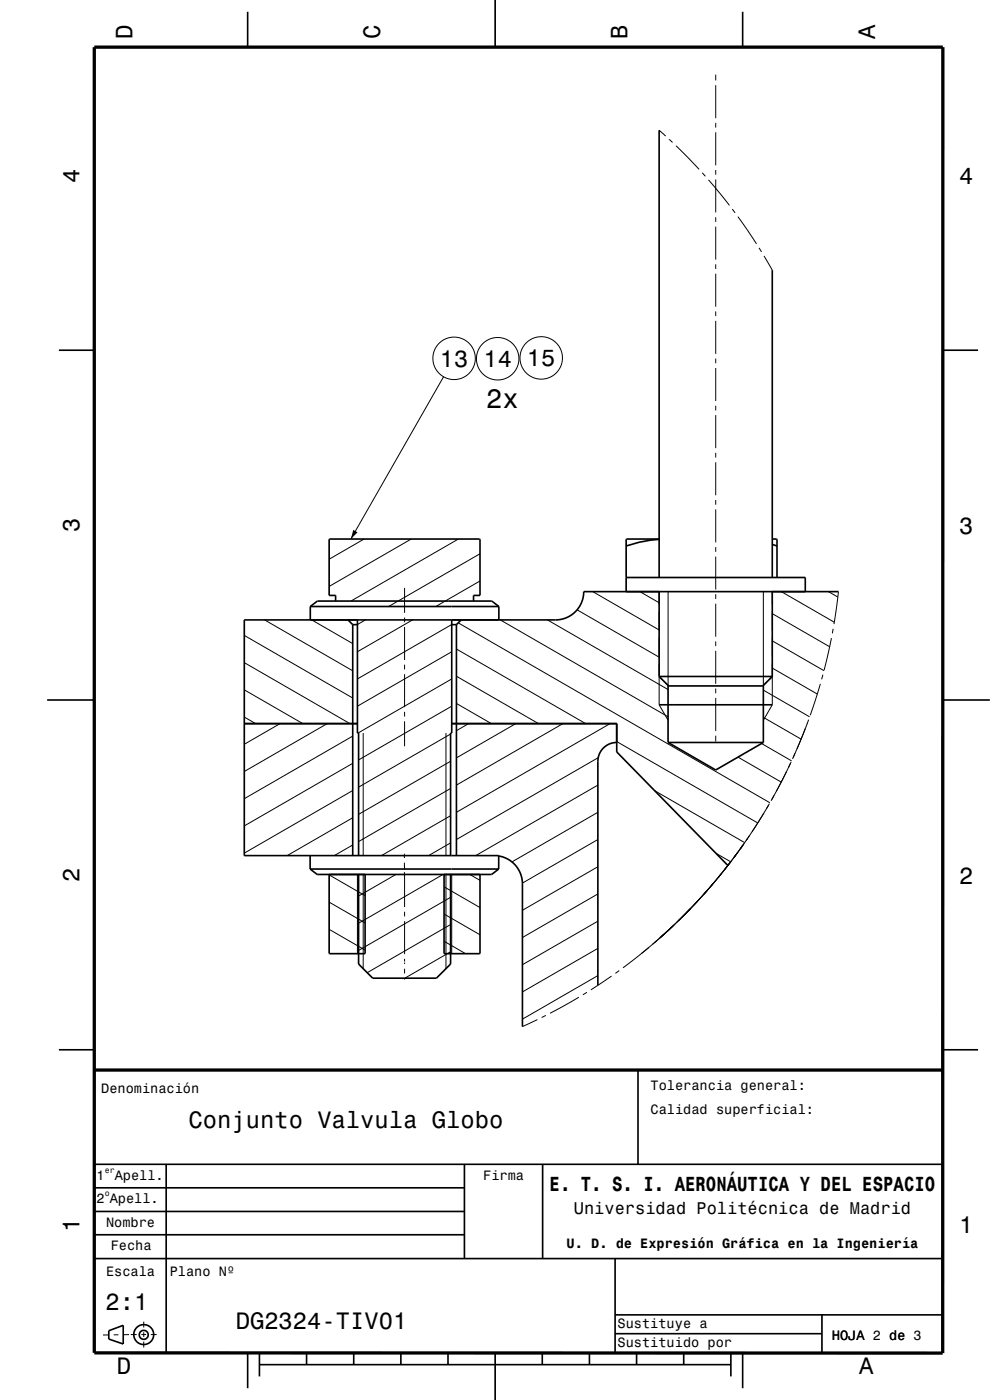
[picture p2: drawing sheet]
<svg xmlns="http://www.w3.org/2000/svg" width="210mm" height="297mm" viewBox="0 0 210 297" stroke-linecap="round" stroke-linejoin="round" font-family="sans-serif">
<g fill="none" stroke="#000" stroke-width=".21">
<path d="M151.8 15.8v1.3M151.8 18.1v7M139.8 27.6l1.4 1.3M141.9 29.5l.8 .7M143.4 30.9l4.9 5M149 36.7l.6 .7M150.3 38.1l4.4 5.5M151.8 26.1v1M151.8 28.1v7M151.8 36.1v1M151.8 38.1v7M151.8 46.1v1"/>
<path d="M151.8 48.1v7M151.8 56.1v1M151.8 58.1v7M155.3 44.4l.6 .8M156.5 46l4 5.7M161 52.6l.5 .8M162.1 54.3l1.7 3M94.1 79.9l-19.7 34.5M151.8 66.1v1M151.8 68.1v7M151.8 76.1v1M151.8 78.1v7"/>
<path d="M151.8 86.1v1M151.8 88.1v7M151.8 96.1v1M151.8 98.1v7M77.2 114.4l-7.4 4.2M85.8 114.3v.1M87.2 114.4l-17.4 10M97.2 114.4l-22.7 13.1M101.8 117.5l-19.4 11.2M151.8 106.1v1M151.8 108.1v7M151.8 116.1v1"/>
<path d="M151.8 118.1v7M51.8 134.8l23 13.3M56.1 131.5l18.7 10.8M66.1 131.5l8.7 5M77.6 131.5l-1.8 1M85.8 124.7v5.3M85.8 131v1M85.8 133v7M87.6 131.5l-11.8 6.8M95.8 138.3l-20 11.5M95.8 132.5l-20 11.5M96.8 137.7l27.4 15.8"/>
<path d="M97.2 132.1l66.1 38.2M101.8 123.3l-9.4 5.4M106.1 131.5l35.6 20.6M116.1 131.5l25.6 14.8M122.4 129.4l17.4 10M125.7 125.5l14.1 8.1M135.7 125.5l4.1 2.4M139.8 125.5v2.8M139.8 129.8v4M139.8 135.3v4M141.7 125.5v19.9l-.6-.6M151.8 126.1v1"/>
<path d="M151.8 128.1v7M151.8 136.1v1M151.8 138.1v7M161.9 125.5v19.9l.7-.6M163.8 130.2l12.2 7M163.8 136l11 6.3M163.8 125.5v2.8M163.8 129.8v4M163.8 135.3v4M165.7 125.5l11.3 6.5M175.7 125.5l2 1.2M176.4 135.4l-1.6 6.8"/>
<path d="M176.7 133.4l-.1 1M177.9 125.5l-1 6.9M51.8 140.6l22.4 12.9M51.8 146.3l12.4 7.2M51.8 152.1l2.4 1.4M59.4 153.5l-7.6 4.4M69.4 153.5l-17.6 10.2M74.8 156.2l-23 13.2M77 155.5v26M85.8 141v1M85.8 143v7M85.8 151v1"/>
<path d="M85.8 153v5.3M94.6 155.5v26M95.6 155.7l-19.5 11.3M95.8 149.8l-19.7 11.4M95.8 144l-19.8 11.5M96.8 149.2l7.4 4.3M96.8 143.5l17.4 10M99.3 153.5l-2.4 1.5M109.4 153.5l-12.5 7.3M119.3 153.5l-22.4 13M129.3 153.5l-32.4 18.8M130.8 157.3l29.9 17.3"/>
<path d="M139.8 140.8v8.7l1.9 3.3M139.8 143.5l.7 .6M151.8 156.1v1.2M151.8 146.1v1M151.8 148.1v7M161.5 157.7l6.4 3.7M161.9 146.4l9.8 5.7M161.9 152.2l8 4.6M163.8 141.7l9.6 5.5M163.8 143.5l-.6 .6M163.8 140.8v8.7l-1.9 3.3M168.7 159.8l-.5 .9"/>
<path d="M170.8 154.5l-2.7 6.5M171.2 153.5l-2.1 5.4M171.5 152.7l-.3 .9M174 145.1l-2.1 6.6M174.6 143.1l-.3 1M74.8 179.3l-3.9 2.2M74.8 173.5l-13.9 8M74.8 167.7l-23 13.3M74.8 161.9l-23 13.3M95.6 178.8l-4.7 2.7M95.6 173l-14.7 8.5M95.6 167.3l-19.5 11.2"/>
<path d="M95.6 161.5l-19.5 11.3M126.8 178.1l-16 9.3M126.8 172.3l-18.2 10.6M126.8 166.5l-25.9 15M126.9 160.7l-30 17.4M138.9 167.7l19.1 11.1M156.5 160.6l9.2 5.3M157.6 179.3l-1.3 1.8M157.7 179.2l-.6 .8 .5-.7M157.9 178.9l-4.2 5.6M158.6 177.9l-1.7 2.4M159 177.3l-.6 .8"/>
<path d="M162 172.5l-3.8 5.9M163.1 170.8l-.5 .8M163.2 170.5l-3.7 5.9M164.2 168.7l-.5 .9M166.8 163.7l-3.2 6.2M167.7 161.9l-.4 .9M167.8 161.6l-3.1 6.3M69.8 185.6l7.6 4.4M69.8 191.4l7.6 4.4M69.8 197.2l7.6 4.3M75.8 185.5v16.8M77 185.5v20"/>
<path d="M84 185.5l-7.9 4.6M85.8 181.1v.9M85.8 183v1.4M85.8 185v7.4M85.8 193.4v1M85.8 195.4v7M94 185.5l-17.9 10.4M94.2 188.1l7.6 4.4M94.2 193.9l7.6 4.4M94.2 199.7l4.6 2.6M94.6 185.5v20M95.6 196.1l-17.7 10.3"/>
<path d="M95.6 190.4l-19.5 11.2M95.8 185.5v16.8M99.7 185.5l2.1 1.3M126.8 195.4l-16 9.3M126.8 189.6l-16 9.3M126.8 183.9l-16 9.2M139.2 199.7l-.8 .6M139.3 199.6l-3.3 2.7M140.8 198.3l-.8 .6M141.4 197.7l-2.6 2.3M141.7 197.4l-2.6 2.4M141.9 197.2v.1"/>
<path d="M142.5 196.7l-2.5 2.2M142.7 196.5l-1.4 1.3M142.9 196.3l-2.6 2.4M143.1 196.1l-.7 .7M144.3 194.9l-.7 .7M145 194.2l-5.1 4.8M145.7 193.5l.7-.7-2.5 2.5M146.5 192.8h-.1M146.5 192.7l-5 4.9M147.9 191.3l-.7 .7M148.5 190.6l-.7 .7M148.7 190.3l-4.8 5.1"/>
<path d="M149.8 189.1l-4.8 5.1M150.1 188.9l-.7 .7M150.4 188.5l-1.2 1.4M151.1 187.6l-.6 .8M151.5 187.2l-2.2 2.5M151.9 181l3.1 1.8M152.5 186l-3.9 4.5M152.9 185.5l-4.1 4.7-4.1 4.4M152.9 185.5l-.6 .7M153 185.3l-.6 .8M153.8 184.3l-.1 .2M155 182.8l-2.1 2.7"/>
<path d="M155.1 182.7l-4.4 5.4M156.2 181.2l-.6 .8 .4-.5M156.3 181.1l-.6 .8M156.5 180.8l-2.1 2.8M156.7 180.5l-.4 .6M85.8 203.4v.6M85.8 204.2v.3M85.8 205.5v1M85.8 207.5v.3M95.6 201.9l-9.7 5.6M114 216.3l-3.2 1.5M115.8 215.4l-.9 .5"/>
<path d="M122.8 211.6l-6.1 3.4M124.5 210.5l-.9 .5M126.8 207l-16 9.2M126.8 201.2l-16 9.2M129.7 207.1l-4.4 2.9M131.3 205.9l-.8 .6M137.6 201l-5.4 4.3M23.1 283.2h-1.2M25.1 283.2h-1M27.4 283.1l-1.3 .1M27.7 283.1h1.3M30 283.1h1"/>
<path d="M30.5 280.4v1.2M30.5 282.6v1M30.5 284.6v1.3M32 283.1h1.2"/>
<circle cx="96.3" cy="76" r="4.5"/>
<circle cx="105.6" cy="76.1" r="4.5"/>
<circle cx="114.8" cy="75.9" r="4.5"/>
</g>
<g fill="none" stroke="#000" stroke-width=".35">
<path d="M52.5 2.5v7.5M105 0v10M157.5 2.5v7.5M139.8 27.6v94.9M163.8 57.3v65.2M12.5 74.3h7.5M200 74.3h7.5M139.8 114.4l-4.2 .6-2.8 .8M139.8 114.4h-7v11.1M163.8 115.5l1 .3M163.8 114.4h1v8.1M65.8 128.7h40"/>
<path d="M65.8 128.7l1.5-1.2h37l1.5 1.2M65.8 128.7v2.8M71.2 127.5v-1.2h-1.4l.1-11.9h31.8l.1 11.9h-1.4v1.2M73.8 131.5l1 1M74.8 132.5v49M74.8 132.5h1M75.8 131.5v24h.3v26M95.8 132.5h1M95.8 131.5v24h-.2v26M96.8 132.5v49M97.8 131.5l-1 1M105.8 128.7v2.8"/>
<path d="M132.8 122.5h38v3M139.8 125.5v18M163.8 125.5v18M177.9 125.5h-54.1a6 6 0 0 1-6 6h-66v50h54v2.9M10 148.5h10M51.8 153.5h24M95.8 153.5h35v6l23.6 24.1M130.8 157.5a4 4 0 0 0-4 4v47.5M139.8 149.5h24M139.8 143.5h24M139.8 143.5l2 2h20l2-2M141.7 145.4v12.1"/>
<path d="M141.7 157.5l10.1 5.8 10.1-5.8M141.7 157.5h20.2M161.9 145.4v12.1M200 148.5h10M65.8 181.5v2.9M65.8 184.4l1.5 1.1h37l1.5-1.1M65.8 184.4h40M69.9 185.5l-.1 16.8M76.1 185.5v19l3 3h13.5l3-3v-19M77.4 185.5v16.8h-7.5M94.2 185.5v16.8h7.6v-16.8M105.8 181.6a6 6 0 0 1 5 5.9v30.3"/>
<path d="M69.8 202.3h.1M12.5 222.7h7.5M135.3 227v20M200 222.7h7.5M19.9 247h180M19.9 257h78.7M19.9 252h78.6M35.2 247v40M98.5 247v20M115.1 247v20M19.9 267h180M19.9 261.9h78.7"/>
<path d="M130.5 267v20M130.5 278.9h69.4M174.4 278.9v8.1M23.1 282.3l3-1.1v3.9l-3-1zM52.5 287v7.5M55 289.5h100M55 287v5M65 287v2.5M75 287v2.5M85 287v2.5M95 287v2.5M105 287v10"/>
<path d="M115 287v2.5M125 287v2.5M130.5 282.9h43.9M135 287v2.5M145 287v2.5M155 287v5M157.5 287v7.5"/>
<circle cx="30.5" cy="283.2" r=".96"/>
<circle cx="30.5" cy="283.1" r="2.11"/>
</g>
<path d="M20 10h180v277h-180zM19.9 227h180" fill="none" stroke="#000" stroke-width=".7" stroke-linecap="butt"/>
<path d="M74.9 112.4l.9 .5-1.4 1.5z" fill-rule="evenodd" fill="#000"/>
<text font-size="5.8" x="103.1" y="86.6">2x</text>
<g font-size="5">
<text x="28.1" y="8.2" transform="rotate(-90 28.1 8.2)">D</text>
<text x="80.6" y="8.2" transform="rotate(-90 80.6 8.2)">C</text>
<text x="133.1" y="8.2" transform="rotate(-90 133.1 8.2)">B</text>
<text x="185.6" y="8.2" transform="rotate(-90 185.6 8.2)">A</text>
<text x="16.8" y="38.7" transform="rotate(-90 16.8 38.7)">4</text>
<text x="203.5" y="39">4</text>
<text x="93.3" y="77.8">13</text>
<text x="102.5" y="77.9">14</text>
<text x="111.8" y="77.7">15</text>
<text x="16.8" y="112.9" transform="rotate(-90 16.8 112.9)">3</text>
<text x="203.5" y="113.2">3</text>
<text x="16.8" y="187.1" transform="rotate(-90 16.8 187.1)">2</text>
<text x="203.5" y="187.4">2</text>
<text x="40" y="239.3">Conjunto Valvula Globo</text>
<text x="16.8" y="261.3" transform="rotate(-90 16.8 261.3)">1</text>
<text x="203.5" y="261.6">1</text>
<text x="22.4" y="278">2:1</text>
<text x="50" y="281.9">DG2324-TIV01</text>
<text x="24.8" y="291.5">D</text>
<text x="182.3" y="291.5">A</text>
</g>
<text font-size="4.3" x="116.6" y="252.7">E. T. S. I. AERONÁUTICA Y DEL ESPACIO</text>
<text font-size="3.6" x="121.7" y="257.5">Universidad Politécnica de Madrid</text>
<g font-size="2.9">
<text x="21.5" y="231.8">Denominación</text>
<text x="138" y="231.3">Tolerancia general:</text>
<text x="138" y="236.3">Calidad superficial:</text>
<text x="20.5" y="250.3">1</text>
<text x="24.3" y="250.3">Apell.</text>
<text x="102.5" y="250.3">Firma</text>
<text x="20.5" y="255.3">2 Apell.</text>
<text x="22.5" y="260.3">Nombre</text>
<text x="23.5" y="265.3">Fecha</text>
<text x="120.2" y="264.8">U. D. de Expresión Gráfica en la Ingeniería</text>
<text x="22.5" y="270.8">Escala</text>
<text x="36" y="270.8">Plano Nº</text>
<text x="131" y="281.8">Sustituye a</text>
<text x="131" y="285.8">Sustituido por</text>
<text x="176.5" y="284.3">HOJA 2 de 3</text>
<text x="176.5" y="284.3">HOJA</text>
<text x="188.6" y="284.3">de</text>
</g>
<g font-size="1.7">
<text x="22.2" y="248.8">er</text>
<text x="22.2" y="253.8">o</text>
</g>
</svg>
